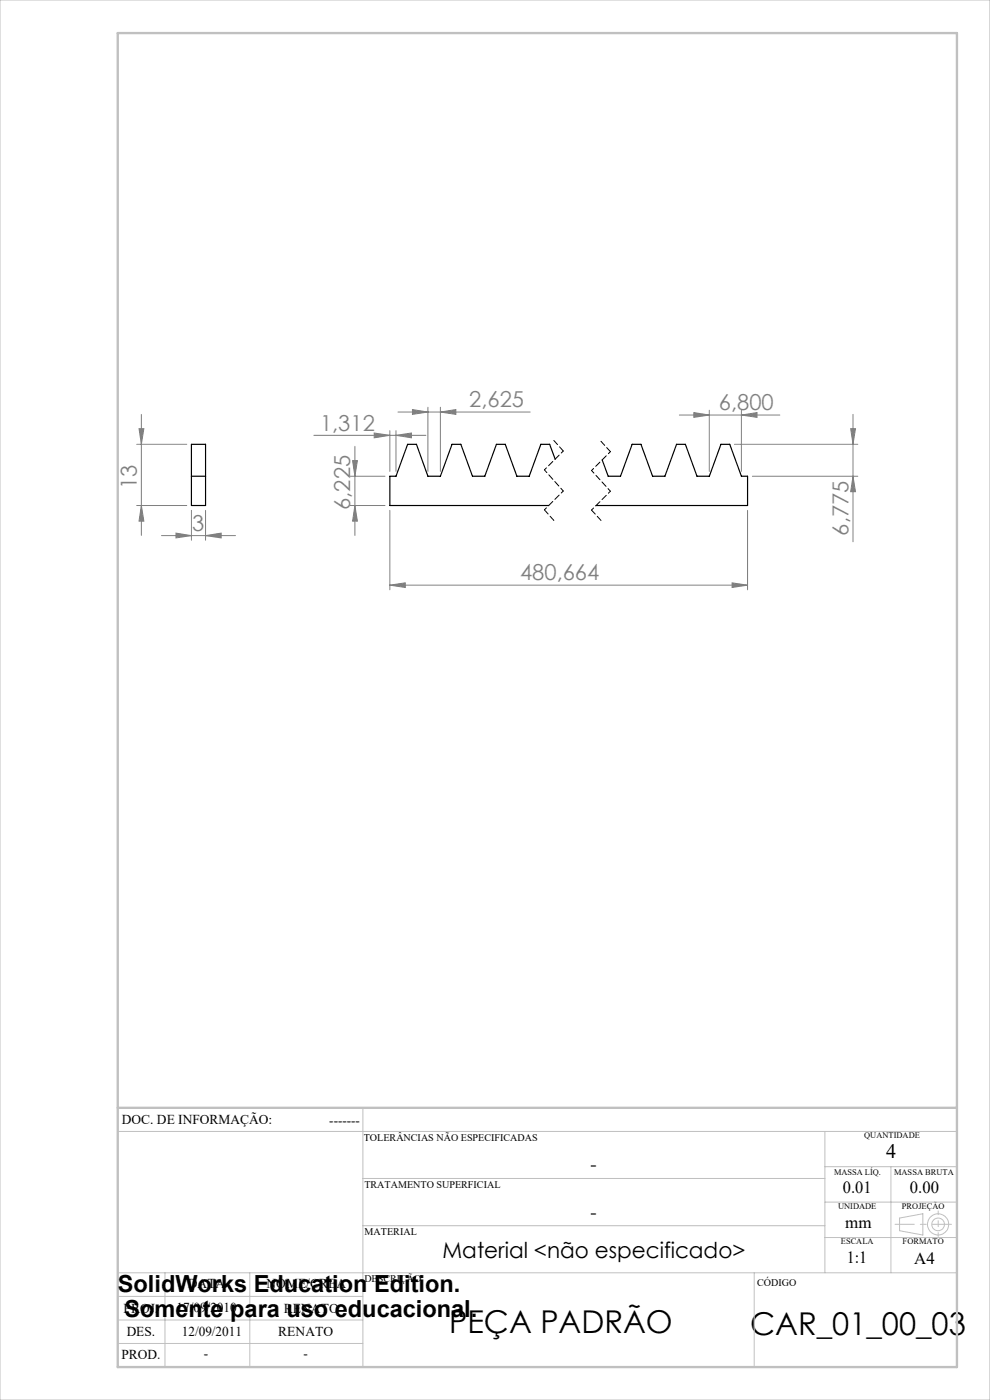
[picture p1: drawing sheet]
<svg xmlns="http://www.w3.org/2000/svg" width="210mm" height="297mm" viewBox="0 0 210 297" stroke-linecap="round" stroke-linejoin="round" font-family="sans-serif">
<g fill="none" stroke="#c0c0c0" stroke-width=".21">
<path d="M0 0h210v297h-210zM77 235v55M25 240h178M77 250h98M175 240v30M175 255h28M175 247.5h28M189 247.5v22.5M190.8 258.4l5-.9v4.5l-5-.9zM25 275h52M25 270h178M35 270v20"/>
<path d="M53 270v20M77 260h98M160 270v20M175 262.5h28M25 285h52M25 280h52"/>
<circle cx="199" cy="259.7" r="1.34"/>
<circle cx="199" cy="259.7" r="2.25"/>
</g>
<g fill="none" stroke="#808080" stroke-width=".21">
<path d="M29 94.3h10.6M29.5 90.9h1l-.5 3.4zM30 87.9v25.7M66.6 92.4h23.7M74.8 97.7h1l-.5 3.3zM75.3 94.7v18.9M79.4 91.9l3.3 .5-3.3 .5zM82.7 91.4v8.6M84 92.4l3.3-.5v1zM84 91.4v8.6M84.4 87.4h28.1M87.5 86.9l3.3 .5-3.3 .5z"/>
<path d="M90.8 86.4v13.6M93.4 87.4l3.3-.5v1zM93.4 86.4v13.6M144.1 88h21.3M147.2 87.5l3.3 .5-3.3 .5zM150.5 87v13M155.8 94.3h26.2M157.3 88l3.3-.5v1zM157.3 87v13M180.4 90.9h1.1l-.6 3.4zM180.9 87.9v27M29 107.2h10.6"/>
<path d="M30 107.2l.5 3.4h-1zM34.3 113.6h15.7M37.3 113.1l3.3 .5-3.3 .5zM40.6 108.3v6.3M43.6 113.6l3.3-.5v1zM43.6 108.3v6.3M74.3 107.2h7.4M74.3 101h7.4M75.3 107.2l.5 3.4h-1zM82.7 108.3v16.8M158.6 108.3v16.8M159.6 101h22.4"/>
<path d="M180.9 101l.6 3.3h-1.1zM82.7 124.1l3.3-.5v1zM82.7 124.1h75.9M155.3 123.6l3.3 .5-3.3 .5z"/>
</g>
<path d="M117.5 93.4l2 2.3M127.5 93.6l2 2.2M115.5 108.2l2 2.2M125.5 108.2l2 2.2" fill="none" stroke="#000" stroke-width=".21" stroke-dasharray="1.3 .6" stroke-dashoffset=".1"/>
<path d="M119.5 95.7l-4 4M129.5 95.8l-4 4M119.5 104.2l-4 4M129.5 104.2l-4 4" fill="none" stroke="#000" stroke-width=".21" stroke-dasharray="1.3 .6" stroke-dashoffset=".7"/>
<path d="M115.5 99.7l4 4.5M125.5 99.8l4 4.4" fill="none" stroke="#000" stroke-width=".21" stroke-dasharray="1.3 .6" stroke-dashoffset=".5"/>
<path d="M201.8 259.7h-11.9" fill="none" stroke="#c0c0c0" stroke-width=".21" stroke-dasharray="15.2 1.3 1.3 1.3" stroke-dashoffset="11.2"/>
<path d="M199 256.9v5.4" fill="none" stroke="#c0c0c0" stroke-width=".21" stroke-dasharray="15.2 1.3 1.3 1.3" stroke-dashoffset="14.4"/>
<path d="M25 7h178v283h-178zM25 235h178" fill="none" stroke="#c0c0c0" stroke-width=".5"/>
<g fill="#808080">
<path d="M155.3 123.6l3.3 .5-3.3 .5zM82.7 124.1l3.3-.5v1z"/>
<path d="M87.5 86.9l3.3 .5-3.3 .5zM93.4 87.4l3.3-.5v1zM79.4 91.9l3.3 .5-3.3 .5zM84 92.4l3.3-.5v1zM147.2 87.5l3.3 .5-3.3 .5zM157.3 88l3.3-.5v1zM37.3 113.1l3.3 .5-3.3 .5zM43.6 113.6l3.3-.5v1z"/>
<path d="M75.3 107.2l.5 3.4h-1zM74.8 97.7h1l-.5 3.3z"/>
<path d="M180.4 90.9h1.1l-.6 3.4zM180.9 101l.6 3.3h-1.1zM29.5 90.9h1l-.5 3.4zM30 107.2l.5 3.4h-1z"/>
</g>
<path d="M40.6 94.3h3v12.9h-3zM117.8 97.4l-1.2-3.1h-1.9l-2.4 6.7h-2.7l-2.4-6.7h-1.9l-2.5 6.7h-2.6l-2.4-6.7h-1.9l-2.5 6.7h-2.6l-2.5-6.7h-1.8l-2.5 6.7h-1.3v6.2h33.7M127.7 97.6l1.3 3.4h2.6l2.5-6.7h1.9l2.4 6.7h2.6l2.5-6.7h1.9l2.4 6.7h2.7l2.4-6.7h1.9l2.5 6.7h1.3v6.2h-32.2M40.6 101h3" fill="none" stroke="#000" stroke-width=".25"/>
<g font-size="6.7">
<text x="95.3" y="282.7">PEÇA PADRÃO</text>
<text x="159.1" y="283.1">CAR_01_00_03</text>
</g>
<g font-size="5">
<text x="25" y="274">SolidWorks Education Edition.</text>
<text x="26.4" y="279.5">Somente para uso educacional.</text>
</g>
<g font-size="4.7" fill="#808080">
<text x="99.6" y="86.4">2,625</text>
<text x="152.5" y="87">6,800</text>
<text x="67.9" y="91.3">1,312</text>
<text x="29" y="103.7" transform="rotate(-90 29 103.7)">13</text>
<text x="40.8" y="112.6">3</text>
<text x="74.3" y="108.2" transform="rotate(-90 74.3 108.2)">6,225</text>
<text x="180" y="113.6" transform="rotate(-90 180 113.6)">6,775</text>
<text x="110.3" y="123.1">480,664</text>
</g>
<text font-size="4.7" x="93.9" y="266.8">Material &lt;não especificado&gt;</text>
<text font-size="4.3" x="188" y="245.8">4</text>
<g font-size="4">
<text x="125.2" y="248.4">-</text>
<text x="125.2" y="258.6">-</text>
</g>
<g font-size="3.6">
<text x="178.8" y="253.1">0.01</text>
<text x="193" y="253.1">0.00</text>
<text x="179.3" y="260.6">mm</text>
<text x="179.6" y="267.9">1:1</text>
<text x="193.9" y="268.1">A4</text>
</g>
<g font-size="2.9">
<text x="25.9" y="238.4">DOC. DE INFORMAÇÃO:</text>
<text x="69.8" y="238.6">-------</text>
<text x="39.9" y="273.2">DATA</text>
<text x="56.5" y="273.2">NOME/CREA</text>
<text x="26.2" y="278.6">PROJ.</text>
<text x="37.4" y="278.2">17/09/2010</text>
<text x="60.2" y="278.6">RENATO</text>
<text x="26.9" y="283.4">DES.</text>
<text x="38.6" y="283.4">12/09/2011</text>
<text x="59" y="283.4">RENATO</text>
<text x="25.7" y="288.3">PROD.</text>
<text x="43.3" y="288">-</text>
<text x="64.4" y="288">-</text>
</g>
<g font-size="2.2">
<text x="77.2" y="242.1">TOLERÂNCIAS NÃO ESPECIFICADAS</text>
<text x="77.3" y="251.9">TRATAMENTO SUPERFICIAL</text>
<text x="77.3" y="261.9">MATERIAL</text>
<text x="77.3" y="272.1">DESCRIÇÃO</text>
<text x="160.6" y="272.8">CÓDIGO</text>
</g>
<g font-size="1.8">
<text x="183.3" y="241.4">QUANTIDADE</text>
<text x="176.9" y="249.2">MASSA LÍQ.</text>
<text x="189.7" y="249.2">MASSA BRUTA</text>
<text x="177.8" y="256.5">UNIDADE</text>
<text x="191.3" y="256.5">PROJEÇÃO</text>
<text x="178.4" y="264">ESCALA</text>
<text x="191.5" y="264">FORMATO</text>
</g>
</svg>
